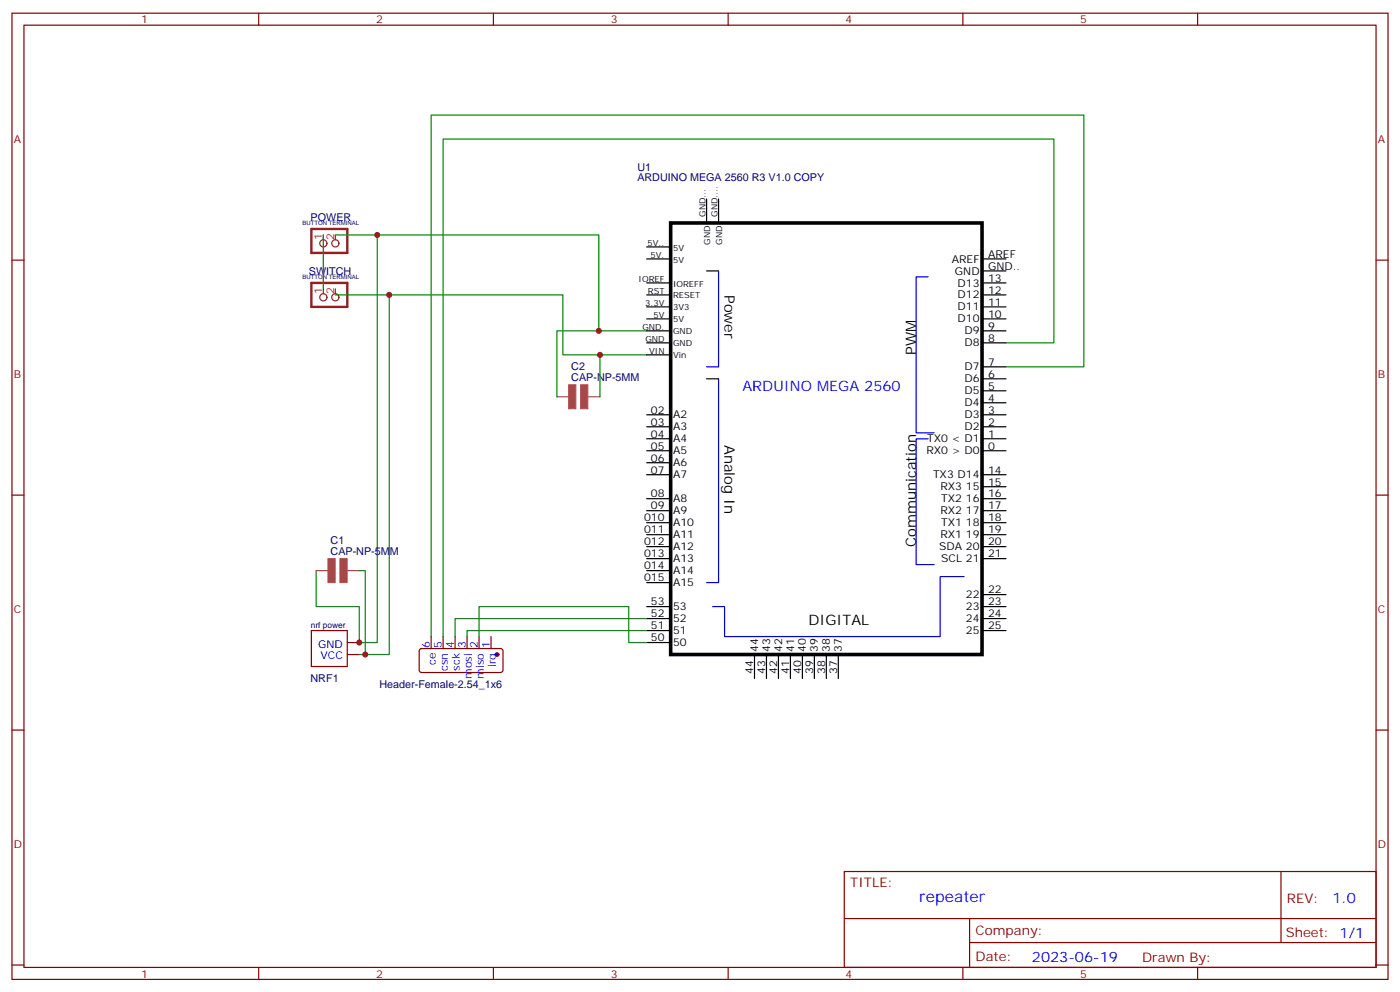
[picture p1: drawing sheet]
<svg xmlns="http://www.w3.org/2000/svg" width="412mm" height="292mm" viewBox="0 0 412 292" stroke-linecap="round" stroke-linejoin="round" font-family="sans-serif">
<g fill="none" stroke="#870000" stroke-width=".35">
<path d="M3.5 3.9h405.4v284.3h-405.4zM7.1 7.4h398.2v277.3h-398.2zM76.2 3.9v3.5M145.3 3.9v3.5M214.5 3.9v3.5M283.6 3.9v3.5M352.8 3.9v3.5M3.5 76.6h3.6M405.3 76.6h3.6M3.5 145.7h3.6M405.3 145.7h3.6M91.7 185.6h10.6v10.5h-10.6z"/>
<path d="M102.3 192.6h3.5M102.3 189.1h3.5M123.7 191.1l.5-.2h23.5l.5 .7-.1 5.9-.6 .4-23.6-.1-.4-.6v-5.6zM127 187.3v3.6M130.5 187.3v3.6M134.1 187.3v3.6M137.6 187.3v3.6M141.1 187.3v3.6M144.6 187.3v3.6M3.5 214.8h3.6M405.3 214.8h3.6M248.7 256.5h156.6v28.2h-156.6z"/>
<path d="M377.3 256.5v20.9M248.7 270.3h156.5M285.6 277.4h119.6M285.6 270.3v14.1M3.5 284h3.6M76.2 284.7v3.5M145.3 284.7v3.5M214.5 284.7v3.5M283.6 284.7v3.5M352.8 284.7v3.5M405.3 284h3.6"/>
</g>
<circle cx="146.4" cy="192.6" r=".53" fill="#870000" stroke="#870000" stroke-width=".35"/>
<path d="M91.7 67.4h10.6v7h-10.6zM91.7 83.3h10.6v7h-10.6z" fill="none" stroke="#8c2424" stroke-width=".71"/>
<g fill="none" stroke="#8c2424" stroke-width=".35">
<path d="M95.2 69.1v1.5M98.8 69.1v1.5M95.2 85v1.4M98.8 85v1.4"/>
<circle cx="95.2" cy="71.6" r="1.06"/>
<circle cx="98.8" cy="71.6" r="1.06"/>
<circle cx="95.2" cy="87.5" r="1.06"/>
<circle cx="98.8" cy="87.5" r="1.06"/>
</g>
<g fill="none" stroke="#008700" stroke-width=".35">
<path d="M95.2 69.1v15.9M98.8 69.1h77.6v28.3h14.1M111.1 69.1v120h-5.3v-10.6h-12.7v-10.6M98.8 86.8h67v17.6h24.7M114.7 86.8v105.8h-8.9M176.4 97.4h-12.4v19.4M176.7 104.4v12.4M296.3 107.9h23v-74h-192.3v153.4M296.3 100.9h14.1v-60h-179.9v146.4M105.8 167.9h1.8v24.7M141.1 187.3v-8.8h44.1v10.6h5.3M190.5 182h-56.4v5.3"/>
<path d="M190.5 185.6h-52.9v1.7"/>
</g>
<g fill="#a64a4a" stroke="#a64a4a" stroke-width=".29">
<path d="M96.6 164.4h2.1v7h-2.1z"/>
<path d="M100.1 164.4h2.1v7h-2.1z"/>
<path d="M167.5 113.2h2.1v7.1h-2.1z"/>
<path d="M171 113.2h2.2v7.1h-2.2z"/>
</g>
<path d="M164 116.8h3.5M173.3 116.8h3.4M93.1 167.9h3.5M102.4 167.9h3.4" fill="none" stroke="#a64a4a" stroke-width=".35"/>
<g fill="none" stroke="#000" stroke-width=".35">
<path d="M208.1 58.6v7M211.7 58.6v7M190.5 76.2h7.1M190.5 72.7h7.1M208.1 79.7h3.6M289.3 76.2h7M289.3 79.7h7M190.5 97.4h7.1M190.5 93.8h7.1M190.5 90.3h7.1M190.5 86.8h7.1M190.5 83.3h7.1"/>
<path d="M289.3 97.4h7M289.3 93.8h7M289.3 90.3h7M289.3 86.8h7M289.3 83.3h7M190.5 100.9h7.1M190.5 104.4h7.1M208.1 111.5h3.6M289.3 118.5h7M289.3 115h7M289.3 107.9h7M289.3 100.9h7"/>
<path d="M289.3 111.5h7M190.5 122.1h7.1M190.5 125.6h7.1M190.5 129.1h7.1M190.5 132.6h7.1M190.5 136.2h7.1M190.5 139.7h7.1M289.3 122.1h7M289.3 125.6h7M289.3 129.1h7M289.3 132.6h7M289.3 139.7h7"/>
<path d="M190.5 146.8h7.1M190.5 150.3h7.1M190.5 153.8h7.1M190.5 157.3h7.1M289.3 146.8h7M289.3 150.3h7M289.3 153.8h7M289.3 157.3h7M289.3 143.2h7M190.5 160.9h7.1M190.5 164.4h7.1M190.5 167.9h7.1"/>
<path d="M190.5 171.4h7.1M190.5 178.5h7.1M289.3 160.9h7M289.3 164.4h7M289.3 178.5h7M289.3 175h7M190.5 182h7.1M190.5 185.6h7.1M190.5 189.1h7.1M222.2 192.6v7.1M225.8 192.6v7.1M229.3 192.6v7.1"/>
<path d="M232.8 192.6v7.1M236.4 192.6v7.1M239.9 192.6v7.1M243.4 192.6v7.1M246.9 192.6v7.1M289.3 182h7M289.3 185.6h7"/>
</g>
<path d="M197.6 65.6h91.7v127h-91.7z" fill="none" stroke="#000" stroke-width="1.1"/>
<path d="M211.7 79.7v28.2h-3.6M273.4 81.5h-3.5v45.9h5.3M211.7 111.5v59.9h-3.6M273.4 129.1h-3.5v37.1h5.3M284 169.7h-7.1v17.6h-63.5v-8.8h-3.5" fill="none" stroke="#00f" stroke-width=".35"/>
<g fill="#c00">
<circle cx="111.1" cy="69.1" r=".88"/>
<circle cx="114.7" cy="86.8" r=".88"/>
<circle cx="105.8" cy="189.1" r=".88"/>
<circle cx="107.6" cy="192.6" r=".88"/>
<circle cx="176.7" cy="104.4" r=".88"/>
<circle cx="176.4" cy="97.4" r=".88"/>
</g>
<text font-size="4.6" fill="#00f" x="270.8" y="265.5">repeater</text>
<g font-size="4.2">
<text x="213.4" y="86.8" transform="rotate(90 213.4 86.8)">Power</text>
<text x="269.9" y="104.4" transform="rotate(-90 269.9 104.4)">PWM</text>
<text x="213.4" y="130.9" transform="rotate(90 213.4 130.9)">Analog In</text>
<text x="269.9" y="160.9" transform="rotate(-90 269.9 160.9)">Communication</text>
<text x="238.1" y="183.8">DIGITAL</text>
</g>
<g font-size="4.2" fill="#00f">
<text x="218.7" y="115">ARDUINO MEGA 2560</text>
<text x="392.5" y="265.7">1.0</text>
<text x="304" y="283.1">2023-06-19</text>
</g>
<g font-size="3.9" fill="#800">
<text x="250.5" y="261.1">TITLE:</text>
<text x="379.1" y="265.7">REV:</text>
<text x="287.4" y="275.3">Company:</text>
<text x="378.7" y="275.9">Sheet: 1/1</text>
<text x="287.4" y="282.9">Date:</text>
<text x="336.4" y="283">Drawn By:</text>
</g>
<g font-size="3.2" fill="#800">
<text x="41.6" y="6.9">1</text>
<text x="110.8" y="6.9">2</text>
<text x="179.9" y="6.9">3</text>
<text x="249.1" y="6.9">4</text>
<text x="318.2" y="6.9">5</text>
<text x="4.1" y="42">A</text>
<text x="405.9" y="42">A</text>
<text x="4.1" y="111.1">B</text>
<text x="405.9" y="111.1">B</text>
<text x="4.1" y="180.3">C</text>
<text x="405.9" y="180.3">C</text>
<text x="4.1" y="249.4">D</text>
<text x="405.9" y="249.4">D</text>
<text x="41.6" y="287.7">1</text>
<text x="110.8" y="287.7">2</text>
<text x="179.9" y="287.7">3</text>
<text x="249.1" y="287.7">4</text>
<text x="318.2" y="287.7">5</text>
</g>
<g font-size="3.2" fill="#000080">
<text x="187.7" y="53.2">ARDUINO MEGA 2560 R3 V1.0 COPY</text>
<text x="187.7" y="50.2">U1</text>
<text x="91.5" y="65">POWER</text>
<text x="91" y="80.9">SWITCH</text>
<text x="168.3" y="112.2">CAP-NP-5MM</text>
<text x="168.3" y="109">C2</text>
<text x="97.4" y="160.1">C1</text>
<text x="97.4" y="163.3">CAP-NP-5MM</text>
<text x="91.5" y="200.7">NRF1</text>
<text x="111.8" y="202.6">Header-Female-2.54_1x6</text>
</g>
<g font-size="3.2" fill="#8d2323">
<text x="94.9" y="70.6" transform="rotate(-90 94.9 70.6)">1</text>
<text x="98.4" y="70.6" transform="rotate(-90 98.4 70.6)">2</text>
<text x="94.9" y="86.4" transform="rotate(-90 94.9 86.4)">1</text>
<text x="98.4" y="86.4" transform="rotate(-90 98.4 86.4)">2</text>
</g>
<g font-size="3.2">
<text x="280.4" y="77.3">AREF</text>
<text x="291" y="75.8">AREF</text>
<text x="281.3" y="80.8">GND</text>
<text x="291" y="79.4">GND..</text>
<text x="291" y="82.9">13</text>
<text x="282.1" y="84.3">D13</text>
<text x="282.1" y="87.8">D12</text>
<text x="291" y="90">11</text>
<text x="291" y="86.4">12</text>
<text x="282.1" y="94.9">D10</text>
<text x="282.1" y="91.4">D11</text>
<text x="291" y="93.5">10</text>
<text x="284.1" y="102">D8</text>
<text x="284.1" y="98.4">D9</text>
<text x="291" y="100.5">8</text>
<text x="291" y="97">9</text>
<text x="291" y="107.6">7</text>
<text x="284.1" y="109">D7</text>
<text x="284.1" y="112.5">D6</text>
<text x="291" y="111.1">6</text>
<text x="284.1" y="119.6">D4</text>
<text x="284.1" y="116.1">D5</text>
<text x="291" y="118.2">4</text>
<text x="291" y="114.7">5</text>
<text x="191.8" y="121.7">02</text>
<text x="191.8" y="125.2">03</text>
<text x="198.3" y="123.1">A2</text>
<text x="284.1" y="123.1">D3</text>
<text x="291" y="125.2">2</text>
<text x="291" y="121.7">3</text>
<text x="191.8" y="128.8">04</text>
<text x="198.3" y="126.6">A3</text>
<text x="198.3" y="130.2">A4</text>
<text x="273.1" y="130.2">TX0 &lt; D1</text>
<text x="284.1" y="126.6">D2</text>
<text x="291" y="128.8">1</text>
<text x="191.8" y="132.3">05</text>
<text x="191.8" y="135.8">06</text>
<text x="198.3" y="133.7">A5</text>
<text x="198.3" y="137.2">A6</text>
<text x="272.9" y="133.7">RX0 &gt; D0</text>
<text x="291" y="132.3">0</text>
<text x="191.8" y="139.3">07</text>
<text x="198.3" y="140.8">A7</text>
<text x="274.8" y="140.8">TX3 D14</text>
<text x="291" y="142.9">15</text>
<text x="291" y="139.3">14</text>
<text x="191.8" y="146.4">08</text>
<text x="191.8" y="149.9">09</text>
<text x="198.3" y="147.8">A8</text>
<text x="277" y="144.3">RX3 15</text>
<text x="277.3" y="147.8">TX2 16</text>
<text x="291" y="149.9">17</text>
<text x="291" y="146.4">16</text>
<text x="189.7" y="153.5">010</text>
<text x="198.3" y="151.3">A9</text>
<text x="198.3" y="154.9">A10</text>
<text x="277" y="151.3">RX2 17</text>
<text x="277.3" y="154.9">TX1 18</text>
<text x="291" y="153.5">18</text>
<text x="189.7" y="157">011</text>
<text x="189.7" y="160.5">012</text>
<text x="198.3" y="158.4">A11</text>
<text x="198.3" y="161.9">A12</text>
<text x="276.6" y="161.9">SDA 20</text>
<text x="277" y="158.4">RX1 19</text>
<text x="291" y="160.5">20</text>
<text x="291" y="157">19</text>
<text x="189.7" y="164">013</text>
<text x="189.7" y="167.6">014</text>
<text x="198.3" y="165.5">A13</text>
<text x="277.3" y="165.5">SCL 21</text>
<text x="291" y="164">21</text>
<text x="189.7" y="171.1">015</text>
<text x="198.3" y="169">A14</text>
<text x="198.3" y="172.5">A15</text>
<text x="191.8" y="178.2">53</text>
<text x="198.3" y="179.6">53</text>
<text x="284.5" y="179.6">23</text>
<text x="284.5" y="176">22</text>
<text x="291" y="178.2">23</text>
<text x="291" y="174.6">22</text>
<text x="191.8" y="185.2">51</text>
<text x="191.8" y="181.7">52</text>
<text x="198.3" y="183.1">52</text>
<text x="284.5" y="183.1">24</text>
<text x="291" y="181.7">24</text>
<text x="291" y="185.2">25</text>
<text x="191.8" y="188.7">50</text>
<text x="198.3" y="186.6">51</text>
<text x="198.3" y="190.1">50</text>
<text x="223.3" y="191.9" transform="rotate(-90 223.3 191.9)">44</text>
<text x="226.8" y="191.9" transform="rotate(-90 226.8 191.9)">43</text>
<text x="230.4" y="191.9" transform="rotate(-90 230.4 191.9)">42</text>
<text x="233.9" y="191.9" transform="rotate(-90 233.9 191.9)">41</text>
<text x="237.4" y="191.9" transform="rotate(-90 237.4 191.9)">40</text>
<text x="240.9" y="191.9" transform="rotate(-90 240.9 191.9)">39</text>
<text x="244.5" y="191.9" transform="rotate(-90 244.5 191.9)">38</text>
<text x="248" y="191.9" transform="rotate(-90 248 191.9)">37</text>
<text x="284.5" y="186.6">25</text>
<text x="221.9" y="198.4" transform="rotate(-90 221.9 198.4)">44</text>
<text x="225.4" y="198.4" transform="rotate(-90 225.4 198.4)">43</text>
<text x="229" y="198.4" transform="rotate(-90 229 198.4)">42</text>
<text x="232.5" y="198.4" transform="rotate(-90 232.5 198.4)">41</text>
<text x="236" y="198.4" transform="rotate(-90 236 198.4)">40</text>
<text x="239.5" y="198.4" transform="rotate(-90 239.5 198.4)">39</text>
<text x="243.1" y="198.4" transform="rotate(-90 243.1 198.4)">38</text>
<text x="246.6" y="198.4" transform="rotate(-90 246.6 198.4)">37</text>
</g>
<g font-size="3.2" fill="#00f">
<text x="93.7" y="190.7">GND</text>
<text x="126.6" y="190.7" transform="rotate(-90 126.6 190.7)">6</text>
<text x="130.2" y="190.7" transform="rotate(-90 130.2 190.7)">5</text>
<text x="133.7" y="190.7" transform="rotate(-90 133.7 190.7)">4</text>
<text x="137.2" y="190.7" transform="rotate(-90 137.2 190.7)">3</text>
<text x="140.8" y="190.7" transform="rotate(-90 140.8 190.7)">2</text>
<text x="144.3" y="190.7" transform="rotate(-90 144.3 190.7)">1</text>
<text x="94.4" y="194">VCC</text>
<text x="128.4" y="195.7" transform="rotate(-90 128.4 195.7)">ce</text>
<text x="131.9" y="197.5" transform="rotate(-90 131.9 197.5)">csn</text>
<text x="135.5" y="197.3" transform="rotate(-90 135.5 197.3)">sck</text>
<text x="146" y="196.4" transform="rotate(-90 146 196.4)">irq</text>
<text x="139" y="199.7" transform="rotate(-90 139 199.7)">mosi</text>
<text x="142.5" y="199.7" transform="rotate(-90 142.5 199.7)">miso</text>
</g>
<g font-size="2.5">
<text x="207.8" y="63.9" transform="rotate(-90 207.8 63.9)">GND...</text>
<text x="211.3" y="63.9" transform="rotate(-90 211.3 63.9)">GND....</text>
<text x="209.2" y="72" transform="rotate(-90 209.2 72)">GND</text>
<text x="212.7" y="72" transform="rotate(-90 212.7 72)">GND</text>
<text x="190.7" y="72.3">5V..</text>
<text x="191.6" y="75.8">5V.</text>
<text x="198.3" y="73.7">5V</text>
<text x="198.3" y="77.3">5V</text>
<text x="188.1" y="82.9">IOREF</text>
<text x="190.1" y="90">3.3V</text>
<text x="190.9" y="86.4">RST</text>
<text x="198.3" y="87.8">RESET</text>
<text x="198.3" y="84.3">IOREFF</text>
<text x="192.5" y="93.5">5V</text>
<text x="198.3" y="94.9">5V</text>
<text x="198.3" y="91.4">3V3</text>
<text x="189.2" y="97">GND.</text>
<text x="190.1" y="100.5">GND</text>
<text x="198.3" y="102">GND</text>
<text x="198.3" y="98.4">GND</text>
<text x="191.2" y="104.1">VIN</text>
<text x="198.3" y="105.5">Vin</text>
</g>
<text font-size="2.5" fill="#000080" x="91.5" y="184.7">nrf power</text>
<g font-size="1.8" fill="#000080">
<text x="89.1" y="66.3">BUTTON TERMINAL</text>
<text x="89.1" y="82.2">BUTTON TERMINAL</text>
</g>
</svg>
